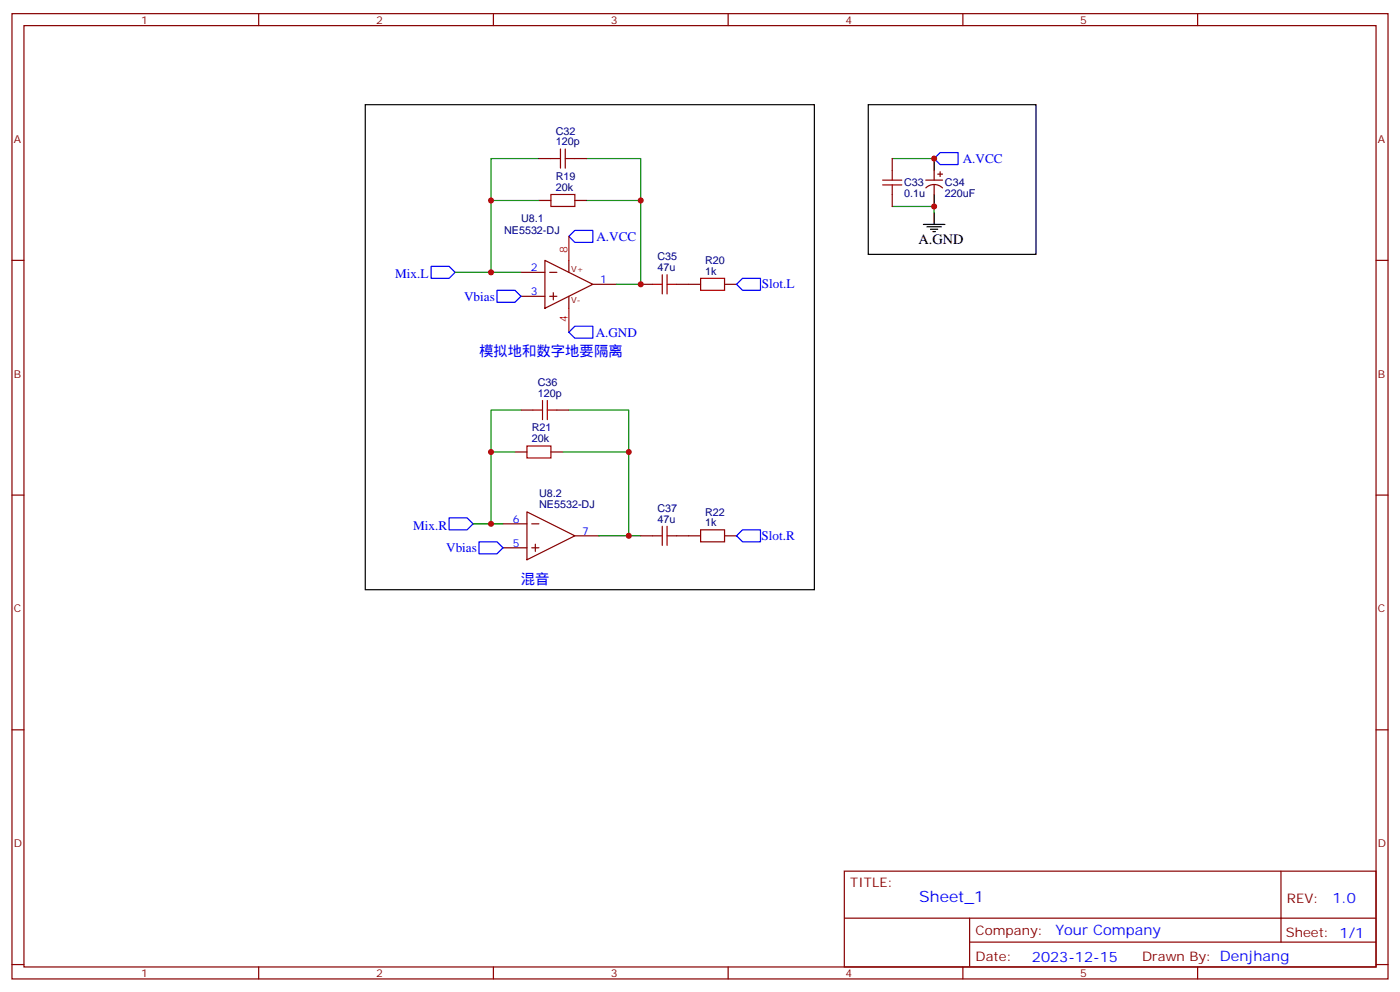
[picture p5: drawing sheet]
<svg xmlns="http://www.w3.org/2000/svg" width="412mm" height="292mm" viewBox="0 0 412 292" stroke-linecap="round" stroke-linejoin="round" font-family="sans-serif">
<g fill="none" stroke="#870000" stroke-width=".35">
<path d="M3.5 4h405.4v284.4h-405.4zM7.1 7.5h398.2v277.3h-398.2zM76.2 4v3.5M145.3 4v3.5M214.5 4v3.5M283.6 4v3.5M352.8 4v3.5M158.7 59.1h3.6M158.7 46.7h3.6M169.3 59.1h3.6M169.3 46.7h3.6M262.8 46.7v3.5"/>
<path d="M262.8 57.3v3.5M272.7 53.1h4.9M272.7 55.3a3.5 3.5 0 0 1 4.9 .1M275.2 50.2v2.9M275.2 54.5v2.8M276.2 51.3h1.4M276.9 50.6v1.4M3.5 76.7h3.6M160.5 76.7l14.1 7-14.1 7.1zM167.6 76.7v3.5M405.3 76.7h3.6M153.5 80.2h7"/>
<path d="M153.5 87.3h7M161.9 80.2h2.1M161.9 87.3h2.1M163 86.2v2.1M167.6 87.3v3.5M174.6 83.7h7.1M188.7 83.7h3.6M199.3 83.7h7.1M213.4 83.7h3.6M151.7 133.1h3.5M153.5 120.8h3.5M162.3 133.1h3.5"/>
<path d="M164 120.8h3.6M3.5 145.8h3.6M148.2 154.3h7M155.2 150.8l14.1 7-14.1 7.1zM156.6 154.3h2.1M169.3 157.8h7.1M188.7 157.8h3.6M199.3 157.8h7.1M213.4 157.8h3.6M405.3 145.8h3.6M148.2 161.4h7M156.6 161.4h2.1"/>
<path d="M157.7 160.3v2.1M3.5 215h3.6M405.3 215h3.6M248.7 256.6h156.6v28.2h-156.6zM377.3 256.6v20.9M248.7 270.5h156.5M285.6 277.5h119.6M285.6 270.5v14.1M3.5 284.1h3.6M76.2 284.8v3.6M145.3 284.8v3.6M214.5 284.8v3.6"/>
<path d="M283.6 284.8v3.6M352.8 284.8v3.6M405.3 284.1h3.6"/>
</g>
<path d="M276.9 44.9h5.3v3.6h-5.3l-1.7-1.8zM127 78.5h5.3l1.8 1.7-1.8 1.8h-5.3zM169.3 67.9h5.3v3.5h-5.3l-1.7-1.8zM146.4 85.5h5.3l1.8 1.8-1.8 1.7h-5.3zM167.6 97.9l1.7-1.8h5.3v3.5h-5.3zM218.7 82h5.3v3.5h-5.3l-1.7-1.8zM132.3 152.5h5.3l1.7 1.8-1.7 1.8h-5.3zM141.1 159.6h5.3l1.8 1.8-1.8 1.7h-5.3zM218.7 156.1h5.3v3.5h-5.3l-1.7-1.8z" fill="none" stroke="#00f" stroke-width=".35"/>
<g fill="none" stroke="#008700" stroke-width=".35">
<path d="M158.7 46.7h-14.1v12.4M158.7 59.1h-14.1v21.1M172.9 46.7h15.8v12.4M172.9 59.1h15.8v24.6h-7M262.8 46.7h12.4M262.8 60.8h12.4v1.8M134.1 80.2h19.4M151.7 133.1h-7.1v21.2M153.5 120.8h-8.9v12.3M165.8 133.1h19.4v24.7h-8.8M167.6 120.8h17.6v12.3M139.3 154.3h8.9"/>
<path d="M185.2 157.8h3.5"/>
</g>
<g fill="none" stroke="#a10000" stroke-width=".35">
<path d="M162.3 57.3h7v3.5h-7zM162.3 46.7h2.8M165.1 43.9v5.6M166.5 46.7h2.8M166.5 43.9v5.6M260 54.5h5.6M260 53.1h5.6M262.8 50.2v2.9M262.8 54.5v2.8M192.3 83.7h2.8M195.1 80.9v5.7M196.5 83.7h2.8"/>
<path d="M196.5 80.9v5.7M206.4 82h7v3.5h-7zM159.8 118v5.6M161.2 118v5.6M155.2 131.4h7.1v3.5h-7.1zM157 120.8h2.8M161.2 120.8h2.8M192.3 157.8h2.8M195.1 155v5.7M196.5 155v5.7M196.5 157.8h2.8M206.4 156.1h7v3.5h-7z"/>
</g>
<path d="M167.6 69.6v7.1M167.6 90.8v7.1" fill="none" stroke="#f00" stroke-width=".35"/>
<path d="M107.6 30.8h132.3v142.9h-132.3zM255.8 30.8h49.4v44.1h-49.4zM275.2 46.7v3.5M275.2 57.3v3.5M272 66.1h6.3M273 66.8h4.3M274.1 67.5h2.1M274.8 68.2h.7M275.2 62.6v3.5" fill="none" stroke="#000" stroke-width=".35"/>
<g fill="#c00">
<circle cx="144.6" cy="133.1" r=".88"/>
<circle cx="144.6" cy="154.3" r=".88"/>
<circle cx="144.6" cy="59.1" r=".88"/>
<circle cx="144.6" cy="80.2" r=".88"/>
<circle cx="185.2" cy="133.1" r=".88"/>
<circle cx="188.7" cy="59.1" r=".88"/>
<circle cx="185.2" cy="157.8" r=".88"/>
<circle cx="188.7" cy="83.7" r=".88"/>
<circle cx="275.2" cy="60.8" r=".88"/>
<circle cx="275.2" cy="46.7" r=".88"/>
</g>
<text font-size="4.6" fill="#00f" x="270.8" y="265.6">Sheet_1</text>
<text font-size="4.2" x="270.6" y="71.8">A.GND</text>
<g font-size="4.2" fill="#00f">
<text x="141.1" y="104.9">模拟地和数字地要隔离</text>
<text x="153.5" y="171.9">混音</text>
<text x="392.5" y="265.9">1.0</text>
<text x="310.9" y="275.4">Your Company</text>
<text x="304" y="283.2">2023-12-15</text>
</g>
<g font-size="3.9" fill="#00f">
<text x="283.6" y="48">A.VCC</text>
<text x="175.7" y="70.9">A.VCC</text>
<text x="116.4" y="82">Mix.L</text>
<text x="136.7" y="88.5">Vbias</text>
<text x="224.4" y="85">Slot.L</text>
<text x="175.5" y="99.1">A.GND</text>
<text x="121.7" y="156.1">Mix.R</text>
<text x="224.3" y="159.1">Slot.R</text>
<text x="131.4" y="162.6">Vbias</text>
</g>
<g font-size="3.9" fill="#800">
<text x="250.5" y="261.2">TITLE:</text>
<text x="379.1" y="265.9">REV:</text>
<text x="287.4" y="275.4">Company:</text>
<text x="378.7" y="276">Sheet: 1/1</text>
<text x="287.4" y="283.1">Date:</text>
<text x="336.4" y="283.2">Drawn By: Denjhang</text>
</g>
<g font-size="3.2" fill="#800">
<text x="41.6" y="7">1</text>
<text x="110.8" y="7">2</text>
<text x="179.9" y="7">3</text>
<text x="249.1" y="7">4</text>
<text x="318.2" y="7">5</text>
<text x="4.1" y="42.1">A</text>
<text x="405.9" y="42.1">A</text>
<text x="4.1" y="111.3">B</text>
<text x="405.9" y="111.3">B</text>
<text x="4.1" y="180.4">C</text>
<text x="405.9" y="180.4">C</text>
<text x="4.1" y="249.6">D</text>
<text x="405.9" y="249.6">D</text>
<text x="41.6" y="287.8">1</text>
<text x="110.8" y="287.8">2</text>
<text x="179.9" y="287.8">3</text>
<text x="249.1" y="287.8">4</text>
<text x="318.2" y="287.8">5</text>
</g>
<g font-size="3.2" fill="#000080">
<text x="163.7" y="39.7">C32</text>
<text x="163.7" y="42.8">120p</text>
<text x="163.7" y="53">R19</text>
<text x="163.7" y="56.2">20k</text>
<text x="266.3" y="58.1">0.1u</text>
<text x="266.3" y="54.9">C33</text>
<text x="278.4" y="58.1">220uF</text>
<text x="278.4" y="54.9">C34</text>
<text x="153.5" y="65.5">U8.1</text>
<text x="148.5" y="69">NE5532-DJ</text>
<text x="193.7" y="76.7">C35</text>
<text x="207.7" y="77.9">R20</text>
<text x="193.7" y="79.9">47u</text>
<text x="207.7" y="80.9">1k</text>
<text x="158.4" y="113.7">C36</text>
<text x="158.4" y="116.9">120p</text>
<text x="156.6" y="130.3">20k</text>
<text x="156.6" y="127.1">R21</text>
<text x="158.8" y="149.6">NE5532-DJ</text>
<text x="158.8" y="146.4">U8.2</text>
<text x="193.7" y="154">47u</text>
<text x="193.7" y="150.8">C37</text>
<text x="207.7" y="155">1k</text>
<text x="207.7" y="152">R22</text>
</g>
<g font-size="3.2" fill="#f00">
<text x="167.2" y="74.6" transform="rotate(-90 167.2 74.6)">8</text>
<text x="167.2" y="94.9" transform="rotate(-90 167.2 94.9)">4</text>
</g>
<g font-size="3.2" fill="#00f">
<text x="156.4" y="79.9">2</text>
<text x="176.7" y="83.4">1</text>
<text x="156.4" y="86.9">3</text>
<text x="151.1" y="154">6</text>
<text x="151.1" y="161">5</text>
<text x="171.4" y="157.5">7</text>
</g>
<g font-size="2.5" fill="#800">
<text x="168.3" y="80.2">V+</text>
<text x="168.3" y="89.4">V-</text>
</g>
</svg>
